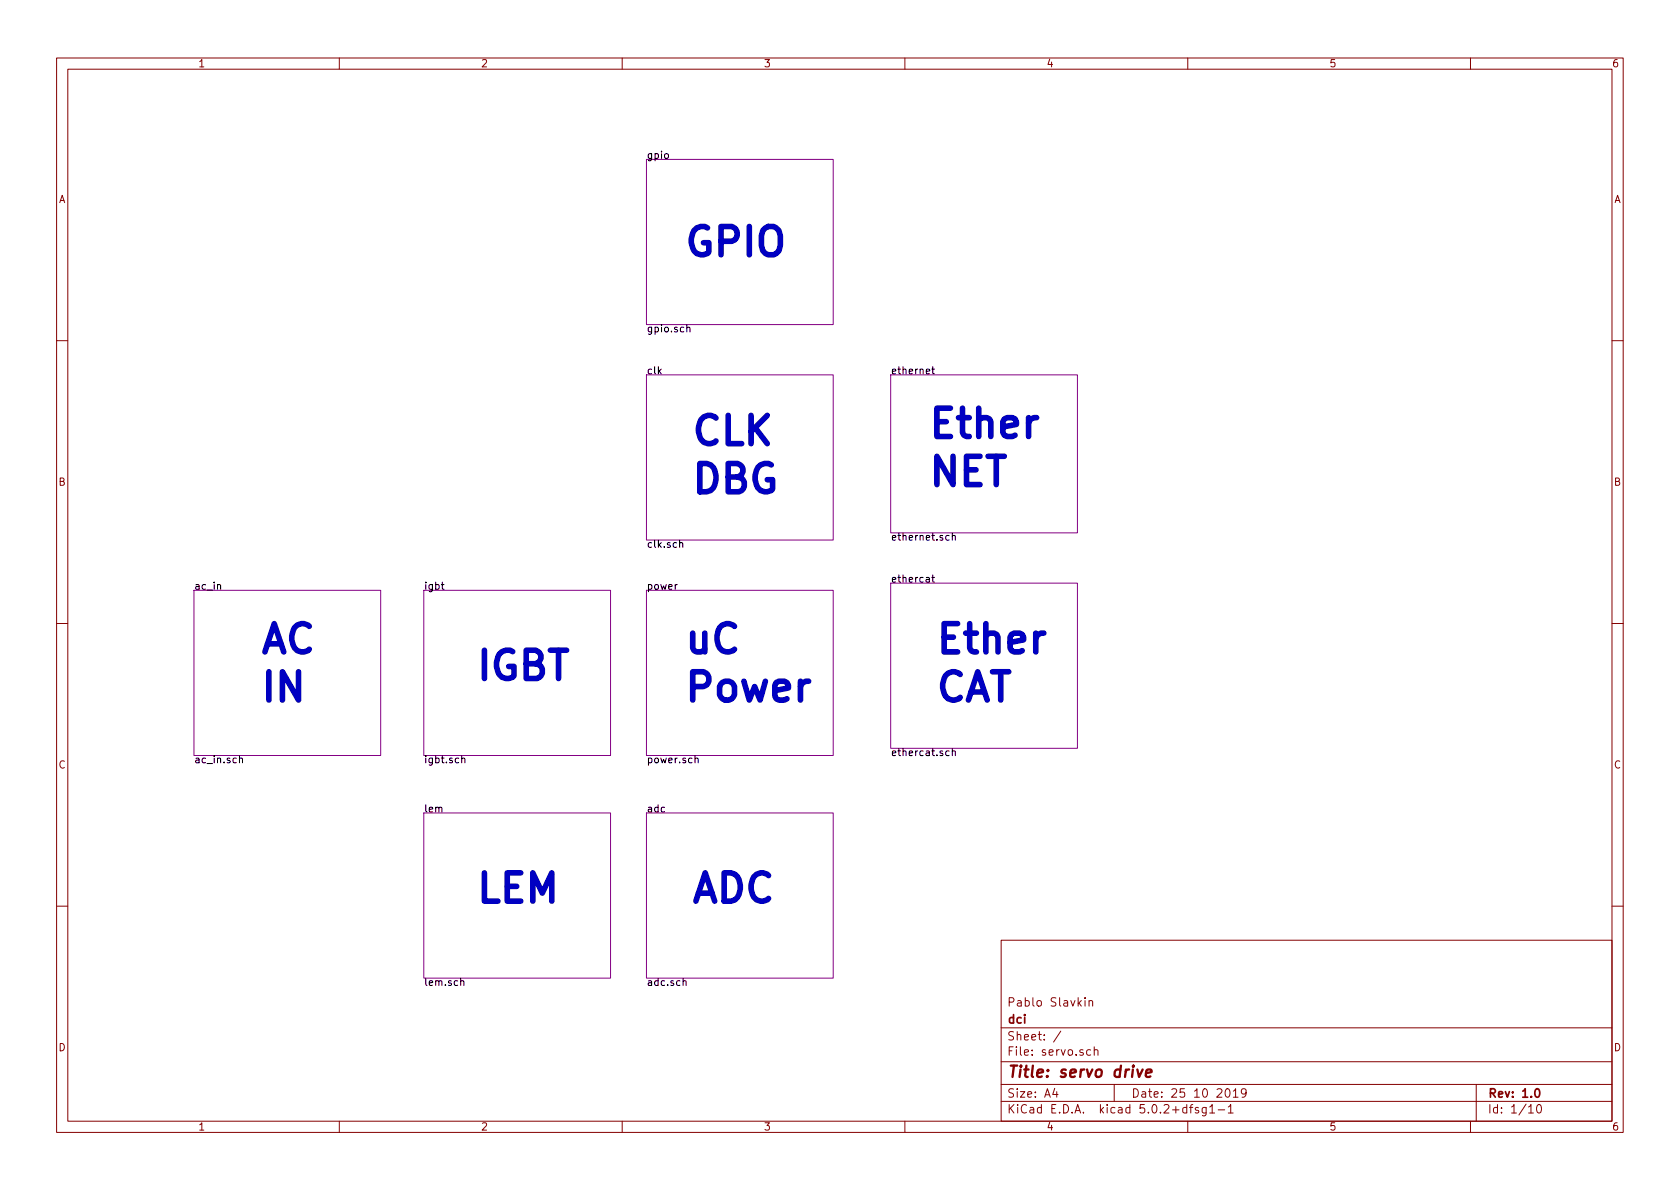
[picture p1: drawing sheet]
<svg xmlns="http://www.w3.org/2000/svg" width="297mm" height="210mm" viewBox="0 0 297 210" stroke-linecap="round" stroke-linejoin="round" font-family="sans-serif">
<g fill="none" stroke="#840000" stroke-width=".18">
<path d="M10 10.3h277v189.9h-277zM12 12.2h273v186.1h-273zM60 10.3v1.9M110 10.3v1.9M160 10.3v1.9M210 10.3v1.9M260 10.3v1.9M10 60.2h2M285 60.2h2M10 110.3h2M285 110.3h2M10 160.2h2"/>
<path d="M177 166.3h108v32h-108zM191.8 176.4v.2M191.8 176.9v1M192.6 177.1l.2-.2 .3 .1 .1 .9M192.6 176.9v1M285 160.2h2M60 198.3v1.9M110 198.3v1.9M160 198.3v1.9M177 194.8h108M177 191.8h108M177 187.8h108"/>
<path d="M177 181.8h108M186.5 192.5l-.4 1h1M186.8 193v1M187.6 182.3l-1.3 2M192.8 185.7l-.4-.1-.3 .3 .1 .6 .2 .1 .4-.1M193.5 185.7a.37 .37 0 0 1 .6 .1v.8M193.5 185.1v1.5M197 191.8v3M210 198.3v1.9M210.3 195.8h.6M210.9 195.3l-.4 .2v1.3M211.9 195.9l-.4-.1-.2 .2 .1 .3 .5 .1v.3h-.6"/>
<path d="M213.3 195.8v1.2l-.3 .3h-.4M213.3 195.9l-.5-.1-.3 .3 .1 .6 .2 .1 .5-.1M213.9 195.8l.4-.5v1.5M213.9 196.8h.9M215.4 196.3h1.1M216.8 192.7l.2-.2a.81 .81 0 0 1 .6 .6 .81 .81 0 0 1-.3 .8l-.2 .1a.79 .79 0 0 1-.3-1.3zM217.2 195.8l.4-.5v1.5M217.2 196.8h.8M218.1 193l.4-.5v1.5M218.1 194h.8M220.3 193.2v.1a.48 .48 0 0 1-.7 .1l-.1-.2 .1-.6a.48 .48 0 0 1 .7 .1 1.27 1.27 0 0 1-.3 1.2l-.4 .1M260 198.3v1.9"/>
<path d="M261 191.8v6.5M270.3 195.8l.4-.5v1.5M270.3 196.8h.8M271.8 195.5l.4-.2a.94 .94 0 0 1 0 1.5 .79 .79 0 0 1-.4-1.3z"/>
</g>
<path d="M271.5 192.7l.2-.2a.81 .81 0 0 1 .6 .6 .81 .81 0 0 1-.3 .8l-.1 .1a.79 .79 0 0 1-.4-1.3z" fill="none" stroke="#840000" stroke-width=".3"/>
<path d="M201.1 189.1l.3 1.3 .6-1.3M202.6 189.8l1-.2v-.4l-.6-.1-.3 .3-.1 .9 .2 .1 .6-.1" fill="none" stroke="#840000" stroke-width=".41"/>
<path d="M114.3 28.2h33v29.2h-33zM114.3 66.3h33v29.2h-33zM157.5 66.3h33v27.9h-33zM34.3 104.4h33v29.2h-33zM74.9 104.4h33v29.2h-33zM114.3 104.4h33v29.2h-33zM157.5 103.1h33v29.2h-33zM74.9 143.8h33v29.2h-33zM114.3 143.8h33v29.2h-33z" fill="none" stroke="#840084" stroke-width=".18"/>
<g fill="none" stroke="#000" stroke-width=".18">
<path d="M121.4 58l.2-.1h.3l.1 .8M121.4 57.4v1.3M164.7 65.3h.5M164.9 64.8v1.1l.3 .2M120.2 96.1l.1-.1h.3l.1 .8M167.8 94.7h-.3l-.3 .2 .1 .6h.5M168.4 94.8l.2-.1h.3v.8M168.4 94.3v1.2M78 103.4h.5M78.2 102.9v1.1l.3 .2M119.7 103.4l-.3 .2M164.7 102.1h.5"/>
<path d="M164.9 101.7v1.1l.3 .1M42.3 134.2l.2-.1h.3l.1 .8M42.3 133.6v1.3M81.6 134.2l.2-.1h.3l.1 .8M81.6 133.6v1.3M122.9 134.2l.2-.1h.3v.8M122.9 133.6v1.3M167.8 132.8h-.3l-.3 .2 .1 .6h.5M168.4 132.9l.2-.1h.3v.8M168.4 132.4v1.2M81.5 173.6l.1-.2 .3 .1 .1 .8M120.8 173.6l.2-.2 .3 .1v.8"/>
</g>
<g font-size="7" fill="#0000c2">
<text x="120.6" y="45.3">GPIO</text>
<text x="163.8" y="77.4">Ether</text>
<text x="121.9" y="78.7">CLK</text>
<text x="121.9" y="87.2">DBG</text>
<text x="163.8" y="85.9">NET</text>
<text x="45.7" y="115.5">AC</text>
<text x="120.6" y="115.5">uC</text>
<text x="165.1" y="115.5">Ether</text>
<text x="45.7" y="124">IN</text>
<text x="83.8" y="120.2">IGBT</text>
<text x="120.6" y="124">Power</text>
<text x="165.1" y="124">CAT</text>
<text x="83.8" y="159.6">LEM</text>
<text x="121.9" y="159.6">ADC</text>
</g>
<text font-size="2.8" fill="#840000" x="178" y="190.5">Title: servo drive</text>
<g font-size="2.1" fill="#840000">
<text x="178" y="178">Pablo Slavkin</text>
<text x="178" y="184">Sheet: /</text>
<text x="178" y="181">dci</text>
<text x="178" y="186.7">File: servo.sch</text>
<text x="178" y="196.9">KiCad E.D.A. kicad 5.0.2+dfsg1-1</text>
<text x="178" y="194.1">Size: A4</text>
<text x="200" y="194.1">Date: 25 10 2019</text>
<text x="263" y="194.1">Rev: 1.0</text>
<text x="263" y="196.9">Id: 1/10</text>
</g>
<g font-size="1.8" fill="#840000">
<text x="35" y="11.9">1</text>
<text x="85" y="11.9">2</text>
<text x="135" y="11.9">3</text>
<text x="185" y="11.9">4</text>
<text x="235" y="11.9">5</text>
<text x="285" y="11.9">6</text>
<text x="10.4" y="35.9">A</text>
<text x="285.4" y="35.9">A</text>
<text x="10.4" y="85.9">B</text>
<text x="285.4" y="85.9">B</text>
<text x="10.4" y="135.9">C</text>
<text x="285.4" y="135.9">C</text>
<text x="10.4" y="185.9">D</text>
<text x="285.4" y="185.9">D</text>
<text x="35" y="199.9">1</text>
<text x="85" y="199.9">2</text>
<text x="135" y="199.9">3</text>
<text x="185" y="199.9">4</text>
<text x="235" y="199.9">5</text>
<text x="285" y="199.9">6</text>
</g>
<g font-size="1.8">
<text x="114.3" y="28.1">gpio</text>
<text x="114.3" y="58.8">gpio.sch</text>
<text x="114.3" y="66.2">clk</text>
<text x="157.5" y="66.2">ethernet</text>
<text x="157.5" y="95.6">ethernet.sch</text>
<text x="114.3" y="96.9">clk.sch</text>
<text x="34.3" y="104.3">ac_in</text>
<text x="74.9" y="104.3">igbt</text>
<text x="114.3" y="104.3">power</text>
<text x="157.5" y="103">ethercat</text>
<text x="34.3" y="135">ac_in.sch</text>
<text x="74.9" y="135">igbt.sch</text>
<text x="114.3" y="135">power.sch</text>
<text x="157.5" y="133.7">ethercat.sch</text>
<text x="74.9" y="143.7">lem</text>
<text x="114.3" y="143.7">adc</text>
<text x="74.9" y="174.3">lem.sch</text>
<text x="114.3" y="174.3">adc.sch</text>
</g>
</svg>
